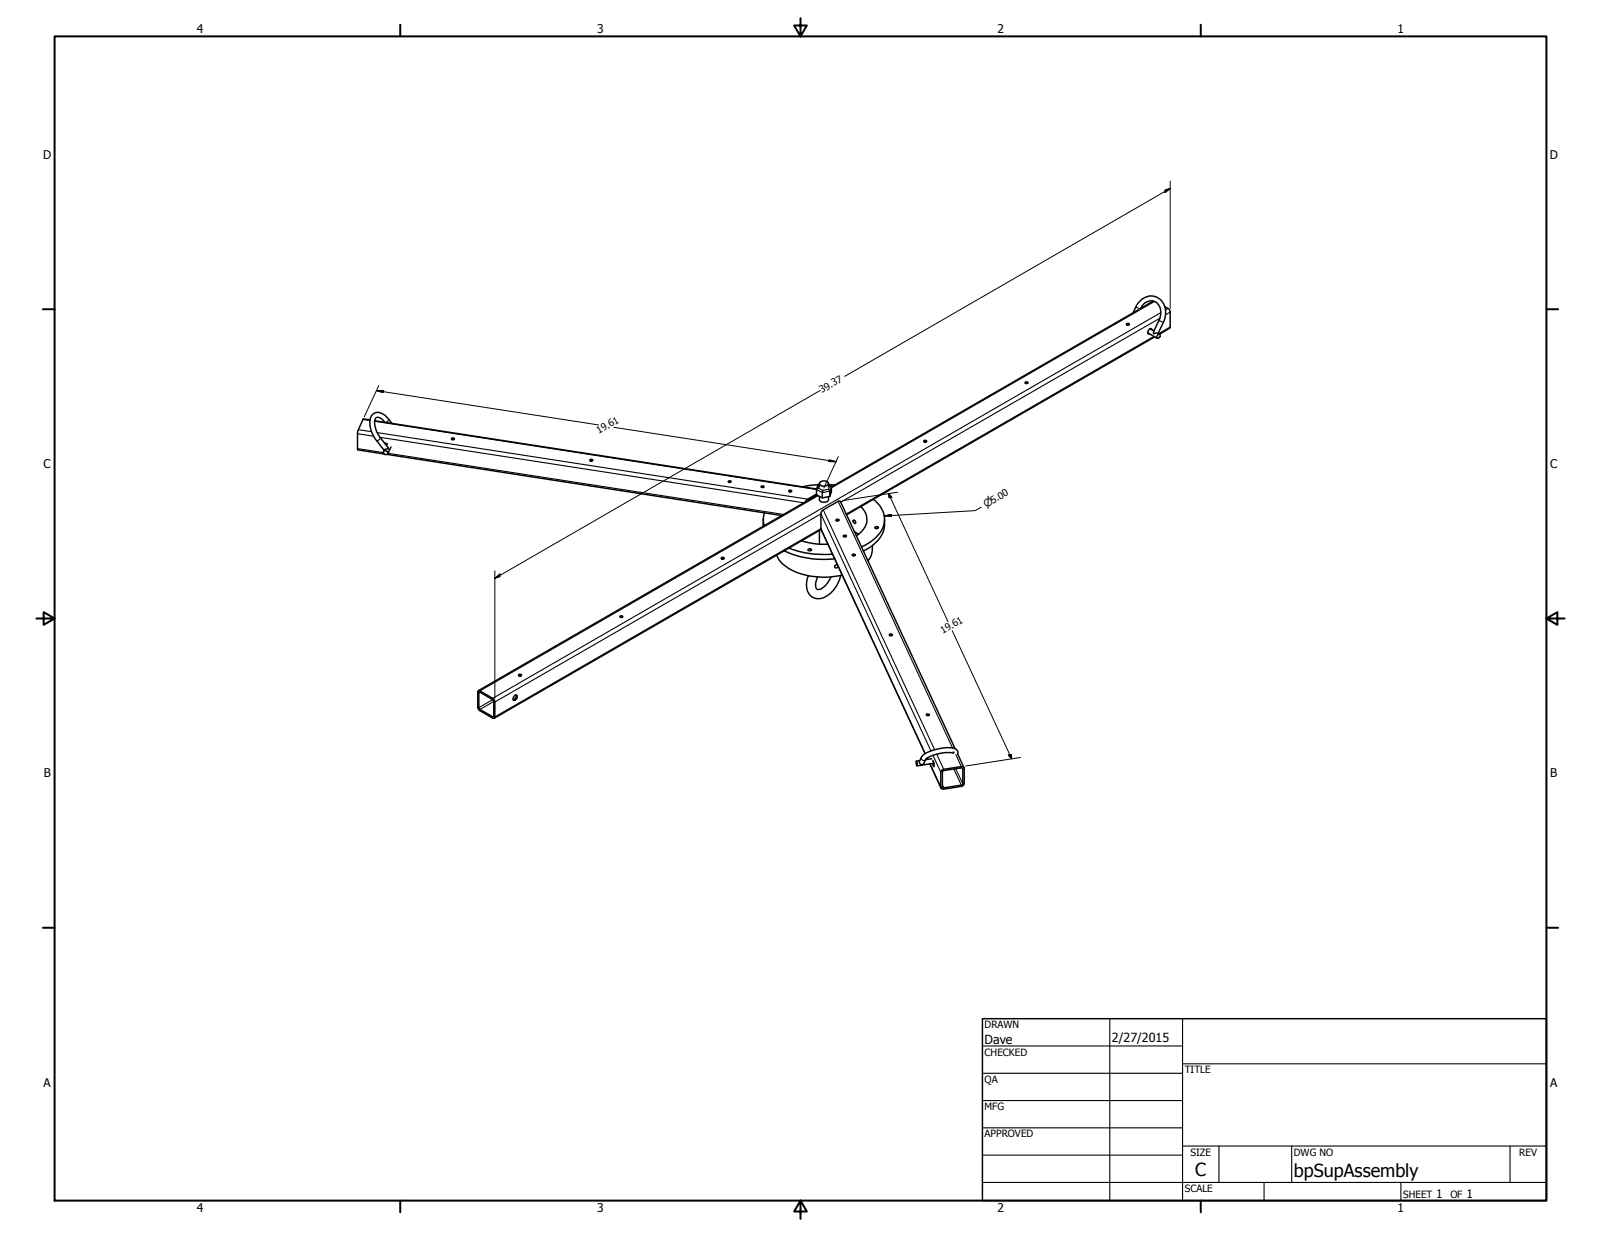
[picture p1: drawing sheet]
<svg xmlns="http://www.w3.org/2000/svg" width="559mm" height="432mm" viewBox="0 0 559 432" stroke-linecap="round" stroke-linejoin="round" font-family="sans-serif">
<!-- layer: Visible (ANSI) -->
<g fill="none" stroke="#000" stroke-width=".51">
<path d="M393.3 113.4h.7l-.8-.1a.42 .42 0 0 1 .5-.4 .42 .42 0 0 1 .3 .5M396.5 107.1l-1 2.1M400.6 116.2l3.3 1.9M400.9 116.3l-.2 .1M401.4 114.7l1.4 .8M401.6 114.7l.1 .2M402.1 115.1l-.1-.2a1.03 1.03 0 0 0-1.2 .4 1.03 1.03 0 0 0 .2 1.3h.3M404.2 116.7l.3-.1a.81 .81 0 0 1 .4 1 .81 .81 0 0 1-.9 .5l-.3-.3zM404.6 111.8l-2 4.4 .1 .3 1.5-.2 .5 .3M406.1 112.5l-1.9 3.8M357.9 133.8h.7l-.8-.1a.48 .48 0 0 1 .5-.4 .48 .48 0 0 1 .5 .4l-.2 .1M131.4 153.8l2.6 3.4"/>
<path d="M132.7 152.8l3 3.9a1.44 1.44 0 0 0-1.8 1M134.1 157.4a.77 .77 0 0 1 1.1 0 .77 .77 0 0 1 0 1 .77 .77 0 0 1-1 .2l-.4-.5zM134.2 154.6l1 .5M135.1 154.9l-.2 .5M135.7 146.4l1.1 1.4M136.5 156l-1.1 2.4M157.5 153.1l.6-.3 .4 .2a.48 .48 0 0 1-.4 .5 .48 .48 0 0 1-.6-.4zM157.7 153.4h.7M322.6 154.2h.7l-.8-.1a.51 .51 0 0 1 .5-.4 .51 .51 0 0 1 .5 .4l-.2 .1M205.9 160.5h.9a.44 .44 0 0 1-.4 .4 .44 .44 0 0 1-.5-.4zM206 160.8h.8M254.3 168h.8a.44 .44 0 0 1-.4 .4 .44 .44 0 0 1-.4-.4z"/>
<path d="M254.3 168.3h.7M265.6 169.9l.3-.3 .7 .1a.49 .49 0 0 1-.4 .5 .49 .49 0 0 1-.6-.3zM265.8 170.1h.7M266.8 179l-.4 1.8 .4 2.7M272.7 180h.1M275.3 171.3l.5-.2 .4 .1a.48 .48 0 0 1-.4 .5 .48 .48 0 0 1-.5-.4zM275.5 171.6h.7M285 172.5l-3.1 1.7-.8 1M285 170.9v1.9l2 1M285.1 172.8l-3.4 2.1M285.6 169.2l-5.6 .7M286 173.3v1.1a1.84 1.84 0 0 0 3.2 0v-1"/>
<path d="M286 168.8v1.2M286.2 168.3a1.7 1.7 0 0 1 2.9 .7 1.97 1.97 0 0 1-3.1-.2zM287 172v1.8l2.6-.5M289.2 169.2l2.1 .1M289.2 168.8v1.2M290.2 169.9v1.8l-.6 1.6v-1.9M293.4 175.1l-.3-.2-.6 .1-5.7 3.4-.3 .7 .1 5.7M300.4 176.8a5.9 5.9 0 0 1-.7 9.6l-.8 .7M304.9 174.3a8.3 8.3 0 0 1 .2 13.9l-4.4 2.7M251.8 195.1h.8l-.9-.2a.45 .45 0 0 1 .5-.4 .45 .45 0 0 1 .4 .6M266.4 181.4v2.2M271.1 193.8a12.7 12.7 0 0 0 8.6 6.5 27.9 27.9 0 0 0 14.2 .5"/>
<path d="M273.7 192.3a33.3 33.3 0 0 0 17.6 2.8M275.4 191.3a33 33 0 0 0 15.1 2.1M279.8 188.8l5.1 1.1 4 .1M282.1 191.8l.7-.2 .4 .2a.58 .58 0 0 1-.6 .5 .58 .58 0 0 1-.5-.5zM286 185.2v4.7M291.8 181.4h.9a.46 .46 0 0 1-.4 .5 .46 .46 0 0 1-.5-.4zM291.9 181.7h.8M292.2 181.7l-.2 .1M292.3 197.2a.59 .59 0 0 0-1 .3 .59 .59 0 0 0 .8 .7l.4-.5M294.4 186.9h.9a.46 .46 0 0 1-.4 .6 .46 .46 0 0 1-.5-.6zM294.5 187.3h.7M297.5 193.6l.8-.1a.46 .46 0 0 1-.3 .6 .46 .46 0 0 1-.6-.4z"/>
<path d="M297.6 193.9h.7M297.9 181.5a.6 .6 0 0 1 .7 .4 .6 .6 0 0 1-.3 .8l-.4-.4zM298.2 185.5l1.5 1M304.5 190.4l-.1 2.1a5.9 5.9 0 0 1-1.4 3.3M305.4 184l.5-.2 .7 .2a.58 .58 0 0 1-.6 .5 .58 .58 0 0 1-.6-.5zM308.7 181.4a10 10 0 0 1-5 9.6l-2.3 1.3M216.5 215.5h.7l-.8-.1a.48 .48 0 0 1 .5-.5 .48 .48 0 0 1 .5 .4l-.2 .2M290 201.4a6.1 6.1 0 0 1-4.6 4.4 2.58 2.58 0 0 1-.4-3.4l.4-1M293.4 200.9a10.2 10.2 0 0 1-7.3 8.1 4.3 4.3 0 0 1-4.6-5.2l.6-2.8M181.2 235.9h.7l-.9-.1a.48 .48 0 0 1 .5-.5 .48 .48 0 0 1 .5 .5l-.1 .1M310.4 221.5l.9-.1a.46 .46 0 0 1-.4 .5 .46 .46 0 0 1-.5-.3zM310.5 221.9h.7"/>
<path d="M172 244.2l.3 .7v5.1M179.5 242.9l.5-.3a1.05 1.05 0 0 1 .5 1.1 1.05 1.05 0 0 1-1 .8l-.4-.3zM180.1 242.6l-.1 .9-.9 .8M323.3 249.4l.4-.2 .7 .2a.52 .52 0 0 1-.6 .4 .52 .52 0 0 1-.5-.4zM323.5 249.7h.7M319.8 265.7l.4 .9-.2 .7zM321 265.5l-1.2 .2M321.6 264.3l-.7 1.6a.85 .85 0 0 0 .5 1 .85 .85 0 0 0 1.1-.5l.7-1.4M325.2 264.9l-2.1 .3M325.5 266.5l-5.4 .8M325.6 265.7l.1-.1 .1 .3a1.22 1.22 0 0 1 0 1.7l-.2-1.2"/>
</g>
<!-- layer: Visible Narrow (ANSI) -->
<g fill="none" stroke="#000" stroke-width=".38">
<path d="M396.5 107.1l1.4 .7M402.8 117.4l-107.5 62.1M403 105.2l-112.8 65.1M404.6 111.8l1.5 .7M404.9 111.1l-111.5 64.2M405.1 109.2l-233.1 134.6M407.7 107.7l-.9 .5M408.4 109l-1.6 .9M408.4 114.2l-4 2.3M124.8 151.4l5.6 .9M124.8 156.6l9 1.4M125.1 150l4.6 .7"/>
<path d="M126.7 146.4l2.4 .4M130.8 147.1l154.2 23.8 2 1.1 2.6-.6 .6-1.5M131.6 151l150.3 23.2M132.7 152.7l147.8 22.8M132.7 152.8a1.2 1.2 0 0 1-1.3 1M135.4 158.2l138.1 21.4M135.7 146.4l-.3 .5-.7 .5M285.5 173l-118 68.2M286 169.2l-.4 1.2 1.5 .8 2.1-.4 .4-1.3-.4-.1M287.3 178l38.9 83.7M292.5 175l40 86.1M167.5 241.6l-.4 .2"/>
<path d="M172 244.2l-4.9 2.8M172.3 250l-.3 .2M172.3 244.9l-4.8 2.7M172.7 245l113.8-65.6 38.4 82.7M172.7 250.3l113.8-65.8 36.4 78.5M321.6 264.3a.85 .85 0 0 0 .4 1.1 .85 .85 0 0 0 1.2-.4M323.7 264.6l.1 .4M324.6 266.6l3.8 8.2M325.6 263.7l2.8 5.9M327 263.3l2.4 5.2M328.9 273.9l.5 1.1M332.9 268.5l2.6 5.6"/>
<path d="M333.6 268.4l2.4 5.2M333.6 263.5l1.9 4.1M335.9 268.2l.1 .2"/>
</g>
<g fill="none" stroke="#000" stroke-width=".51">
<path d="M396.5 107.1a5.4 5.4 0 0 1 8.9-2.1 7 7 0 0 1 .7 7.5M397.3 108.1l-107.1 61.9M402.5 105.1l-4.4 2.6a3.7 3.7 0 0 1 6.1-1.5 5.2 5.2 0 0 1 .4 5.6M403 117.6l-107.5 62.1M406.5 107l1.4 .8 .4 .6 .1 5.8-.1 .4-3.6 2M129.2 146.6l-2.3-.4-1.9 4-.2 6.6 9.3 1.7M130.8 146.9l154.3 23.8M134.3 147.4l-.3-.3a2.34 2.34 0 0 0-2.8-1.2 6.8 6.8 0 0 0 1.5 6.9M135.1 158.6l137.8 21.4M135.7 146.4a4.5 4.5 0 0 0-5-2.2 4.8 4.8 0 0 0-1.2 5.9l.9 2.2 1 1.5M285.2 172.8l-118.3 68.3M285.9 169.2h-.4l-.5 1.7 .6-.5"/>
<path d="M286 169l-.3 .1M287.1 171.2l-.1 .8M289.2 170.8l.4 .6M289.2 169.2l.8 .4M289.6 169.5l.6 .4M293.4 175.1l40 86.3M291.9 181.7h.1M166.9 241.2h.6l4.7 2.7 .4 .6 .1 5.8-.3 .5-4.9-2.7-.6-.7zM172 244.2l-4.5-2.6-.4 .1v5.5l.2 .3 4.8 2.8 .2-.3M172.5 250.7l114.1-65.9 36.3 78.3M323.6 264.6l.2 .4M324.5 266.6l3.9 8.5"/>
<path d="M328.8 268.8l6.7-1.2 .9 .2 .1 .6-.1 5.7-.9 .4-6.1 1-.9-.2-.1-5.7zM329.1 269.2l6.4-1.2 .5 .2v5.5l-.5 .4-6.4 .9zM332.7 263a13.4 13.4 0 0 0-9.5 2M334.2 263.3a1.72 1.72 0 0 0-2-2.3 15.2 15.2 0 0 0-10.4 3l-.2 .3M334.3 263.2l2.2 4.8"/>
</g>
<circle cx="332.7" cy="262.6" r=".25" fill="#000"/>
<!-- layer: Border (ANSI) -->
<g fill="none" stroke="#000" stroke-width=".7">
<path d="M19 12.7h520.8v406.4h-520.8zM139.7 8.6v4.1M279.4 6.3v6.4l-2.2-3.8h4.4l-2.2 3.8M419.1 8.6v4.1M15 107.9h4M539.8 107.9h4M12.7 215.9h6.3l-3.8-2.2v4.4l3.8-2.2M539.8 215.9l3.8 2.2v-4.4l-3.8 2.2h6.3M15 323.8h4M539.8 323.8h4M139.7 419.1v4.1M279.4 419.1l2.2 3.8h-4.4l2.2-3.8v6.3"/>
<path d="M419.1 419.1v4.1"/>
</g>
<!-- layer: Title (ANSI) -->
<g fill="none" stroke="#000" stroke-width=".38">
<path d="M387.3 355.6v63.5M412.7 355.6v63.5M342.9 365.1h69.8M342.9 374.6h69.8M412.7 371.3h127.1M342.9 384.2h69.8M342.9 393.7h69.8M342.9 412.7h196.9M342.9 403.2h69.8M412.7 400h127.1M425.4 400v12.7M441.2 412.7v6.4"/>
<path d="M450.8 400v12.7M488.9 412.7v6.4M527 400v12.7"/>
</g>
<path d="M342.9 355.6h196.9v63.5h-196.9z" fill="none" stroke="#000" stroke-width=".51"/>
<!-- layer: Dimension (ANSI) -->
<g fill="none" stroke="#000" stroke-width=".35">
<path d="M406.7 66.4l1.7-.6-1.7 1.4zM408.4 65.8l-113.6 65.6M408.4 63.2v44.5M131.4 136.3l2.5 .2-.2 .5zM131.4 136.3l77.5 12M132.2 134.6l-5.1 10.9M286.3 136.3l-113.6 65.6M214.2 149.2l77.6 12M292.6 159.4l-5.1 11M289.5 160.5l2.3 .7-2.6-.1zM310.1 172.3l1.2 1.3-1 .1zM310.1 172.3l20.8 44.7"/>
<path d="M313.2 171.8l-19.1 3M342.5 177l-2.1 1.2-31.8 1.9M172.7 199.3v44.5M308.6 180.1l2.5-.5v.6zM172.7 201.9l1.8-1.5v.8zM332.4 220.2l20.7 44.7M352 263.6l1-.2 .1 1.5zM356.2 264.4l-19.1 3"/>
</g>
<g fill="#000" stroke="#000" stroke-width=".35">
<path d="M406.7 67.2l1.7-1.4zM406.7 66.4l1.7-.6-1.7 1.4zM131.4 136.3l2.5 .2zM131.4 136.3l2.5 .2-.2 .5zM289.2 161.1l2.6 .1zM289.5 160.5l2.3 .7-2.6-.1zM308.6 180.1l2.5-.5zM308.6 180.1l2.5-.5v.6zM310.1 172.3l1.2 1.3zM310.1 172.3l1.2 1.3-1 .1zM172.7 201.9l1.8-1.5zM172.7 201.9l1.8-1.5v.8z"/>
<path d="M352 263.6l1.1 1.3zM352 263.6l1-.2 .1 1.5z"/>
</g>
<g font-size="6.3">
<text x="417.2" y="410.6">C</text>
<text x="451.6" y="410.7">bpSupAssembly</text>
</g>
<g font-size="4.4">
<text x="343.7" y="364.3">Dave</text>
<text x="388.1" y="363.7">2/27/2015</text>
</g>
<g font-size="4.2">
<text x="68.7" y="11.7">4</text>
<text x="208.4" y="11.7">3</text>
<text x="348.1" y="11.7">2</text>
<text x="487.8" y="11.7">1</text>
<text x="15.1" y="55.5">D</text>
<text x="540.9" y="55.5">D</text>
<text x="15.2" y="163.4">C</text>
<text x="541" y="163.4">C</text>
<text x="15.3" y="271.4">B</text>
<text x="541.1" y="271.4">B</text>
<text x="15.2" y="379.3">A</text>
<text x="541" y="379.3">A</text>
<text x="501.3" y="418.3">1</text>
<text x="511.8" y="418.3">1</text>
<text x="68.7" y="423.2">4</text>
<text x="208.4" y="423.2">3</text>
<text x="348.1" y="423.2">2</text>
<text x="487.8" y="423.2">1</text>
</g>
<text font-size="3.7" x="344.2" y="177.3" transform="rotate(-30 344.2 177.3)">⌀5.00</text>
<g font-size="3.5">
<text x="343.7" y="358.9">DRAWN</text>
<text x="343.7" y="368.5">CHECKED</text>
<text x="413.5" y="374.6">TITLE</text>
<text x="343.7" y="378">QA</text>
<text x="343.7" y="387.5">MFG</text>
<text x="343.7" y="397.1">APPROVED</text>
<text x="415.5" y="403.4">SIZE</text>
<text x="451.6" y="403.4">DWG NO</text>
<text x="530.3" y="403.4">REV</text>
<text x="413.5" y="416.1">SCALE</text>
<text x="489.7" y="418.3">SHEET</text>
<text x="506.2" y="418.3">OF</text>
</g>
<g font-size="3.4">
<text x="286.9" y="137.2" transform="rotate(-30 286.9 137.2)">39.37</text>
<text x="209" y="151.5" transform="rotate(-30 209 151.5)">19.61</text>
<text x="329.1" y="221.4" transform="rotate(-30 329.1 221.4)">19.61</text>
</g>
</svg>
